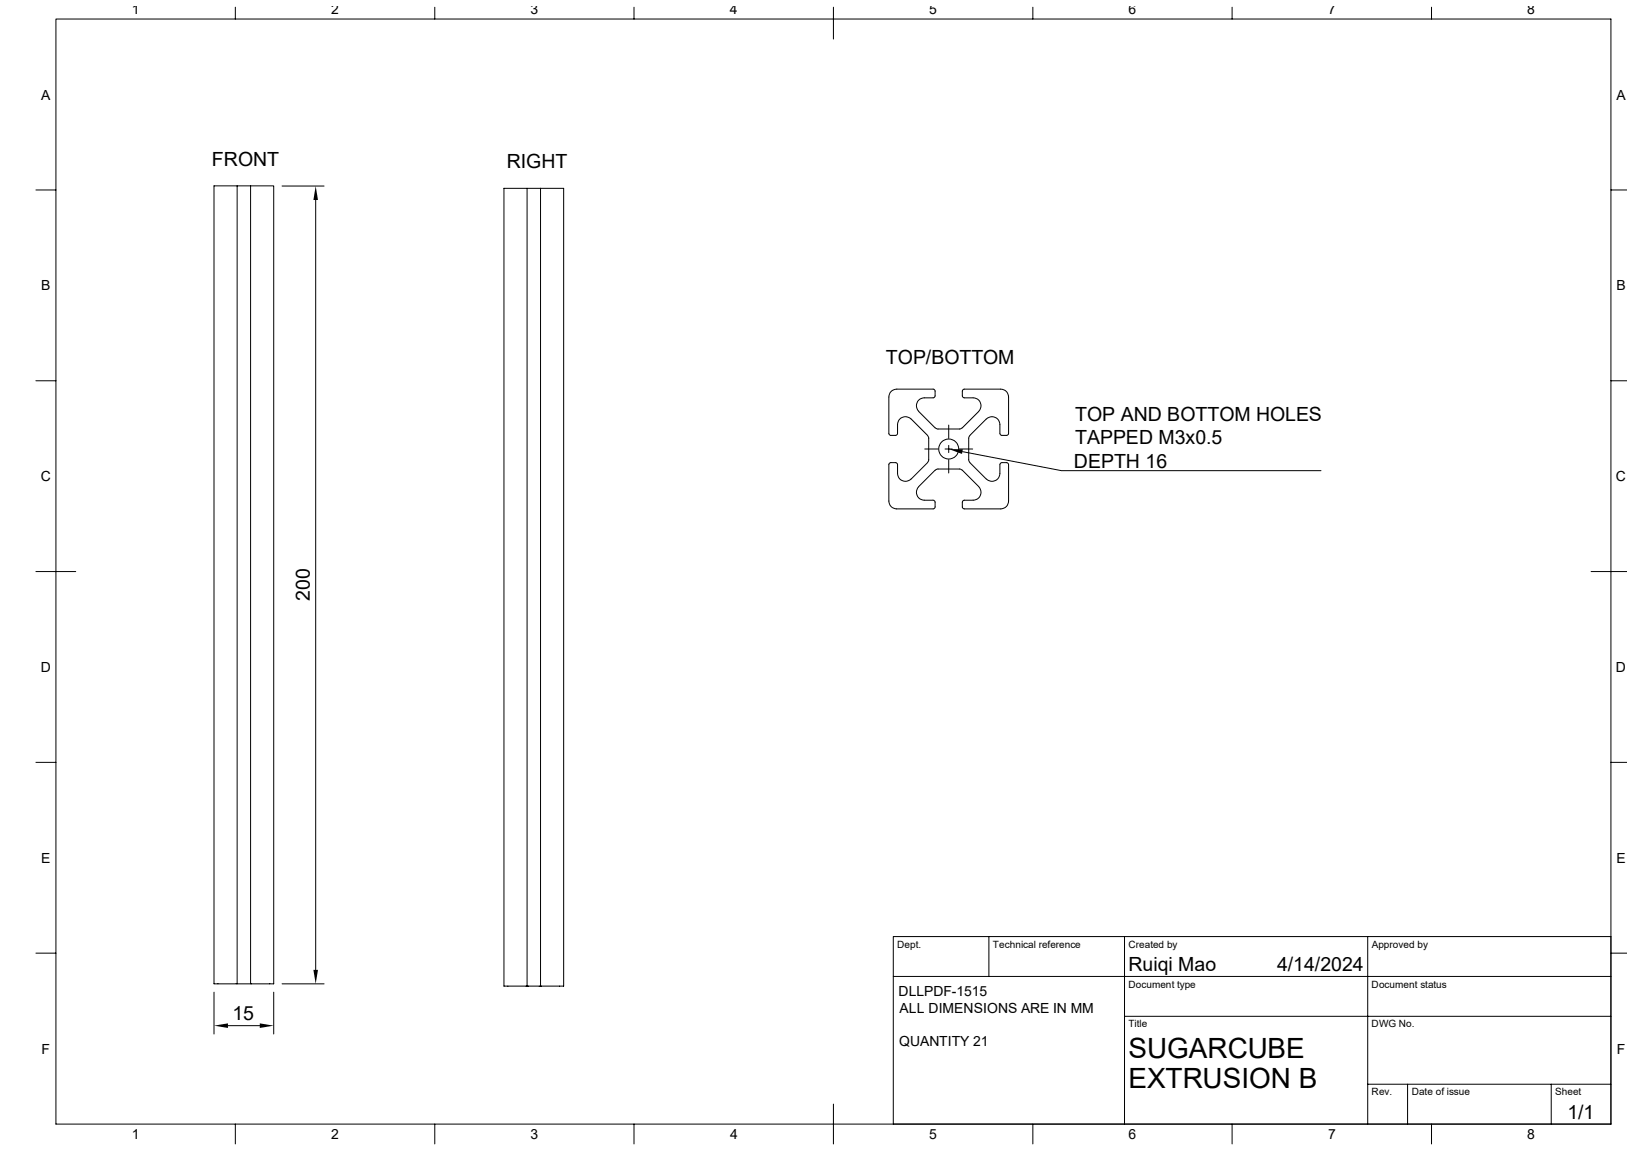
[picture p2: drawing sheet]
<svg xmlns="http://www.w3.org/2000/svg" width="420mm" height="297mm" viewBox="0 0 420 297" stroke-linecap="round" stroke-linejoin="round" font-family="sans-serif">
<g fill="none" stroke="#000" stroke-width=".26">
<path d="M14.4 4.9h401.4v285.2h-401.4zM60.7 1.9v3M112.2 1.9v3M163.7 1.9v3M215.1 1.9v8.2M266.6 1.9v3M318.1 1.9v3M369.5 1.9v3M9.3 49h5.1M61.2 48v205.9h3.5v-205.9M72.8 48h10.9M81.5 51.6v198.7"/>
<path d="M136.1 48.6v205.9M139.5 48.6h6v205.9h-6M139.5 48.6h-9.4v205.9h6M139.5 48.6v205.9M415.8 49h4.1M9.3 98.3h5.1M415.8 98.3h4.1M235.2 108.1a2.05 2.05 0 0 0-2.2-.4 2.05 2.05 0 0 0-1.3 1.9l-.1 2.5-.4 .3-1.5-.1-.3-.5v-9.4a2.02 2.02 0 0 1 2.1-2h9.4l.4 .3 .1 1.5-.3 .4-2.5 .1a2.05 2.05 0 0 0-1.9 1.2 2.05 2.05 0 0 0 .5 2.2l4.2 4.3M235.2 108.1l4.2 4.3M238.7 115.9h3.4M239.4 112.4l.3 .5v5.9l-.3 .5M239.4 119.4l-4.2 4.2"/>
<path d="M244 115.9h1.8M244.9 109.7v3.4M244.9 114.9v1.9M244.9 118.6v3.4M247.6 115.9h3.5M248.5 116.5l25.5 5h67M250.4 112.4l-.3 .5v5.9l.3 .5M250.4 119.4l4.2 4.2M254.6 108.1l-4.2 4.3M254.6 108.1a2.05 2.05 0 0 1 2.2-.4 2.05 2.05 0 0 1 1.3 1.9v2.5l.5 .3 1.5-.1 .2-.5v-9.4a2.02 2.02 0 0 0-2-2h-9.4l-.4 .3-.1 1.5 .3 .4 2.5 .1a2.05 2.05 0 0 1 1.9 1.2 2.05 2.05 0 0 1-.5 2.2l-4.2 4.3-.5 .3h-6l-.5-.3M241.4 121.3l-4.2 4.3a2.05 2.05 0 0 0-.5 2.2 2.05 2.05 0 0 0 1.9 1.3h2.5l.3 .5-.1 1.4-.4 .3h-9.4a2.02 2.02 0 0 1-2.1-2v-9.4l.3-.5h1.5l.4 .3 .1 2.5a2.05 2.05 0 0 0 1.3 1.8 2.05 2.05 0 0 0 2.2-.4M241.4 121.3l.5-.3h6l.5 .3 4.2 4.3a2.07 2.07 0 0 1 .5 2.2 2.07 2.07 0 0 1-1.9 1.3h-2.5l-.3 .5 .1 1.4 .4 .3h9.4a2.02 2.02 0 0 0 2-2v-9.4l-.2-.5h-1.5l-.5 .3v2.5a2.05 2.05 0 0 1-1.3 1.8 2.05 2.05 0 0 1-2.2-.4"/>
<path d="M9.3 147.5h10.3M410.7 147.5h9.2M9.3 196.7h5.1M415.8 196.7h4.1M9.3 246h5.1M55.2 256v10.8M61.2 253.9h-6v-205.9h15.5v205.9h-6M70.7 256v10.8M72.8 253.9h10.9M136.1 254.5h3.4M230.6 252h185.2M255.3 241.7v10.3"/>
<path d="M290.3 241.7v48.4M353.1 241.7v48.4M415.8 241.7h-185.2v48.4M415.8 246h4.1M58.8 264.7h8.3M290.3 262.3h125.5M353.1 279.8h62.7M363.3 279.8v10.3M400.4 279.8v10.3M60.7 290.1v5.1M112.2 290.1v5.1M163.7 290.1v5.1"/>
<path d="M215.1 284.9v10.3M266.6 290.1v5.1M318.1 290.1v5.1M369.5 290.1v5.1"/>
<circle cx="244.9" cy="115.9" r="2.58"/>
</g>
<path d="M81.5 48l.6 3.6h-1.2zM244.9 115.9l3.6 .1-.2 1.1zM80.9 250.3h1.2l-.6 3.6zM55.2 264.7l3.6-.6v1.2zM67.1 264.1l3.6 .6-3.6 .6z" fill="#000"/>
<g font-size="7.2">
<text x="291.3" y="273.1">SUGARCUBE</text>
<text x="291.3" y="280.8">EXTRUSION B</text>
</g>
<g font-size="5">
<text x="54.7" y="42.9">FRONT</text>
<text x="130.8" y="43.5">RIGHT</text>
<text x="228.7" y="93.9">TOP/BOTTOM</text>
<text x="277.5" y="108.7">TOP AND BOTTOM HOLES</text>
<text x="277.5" y="114.7">TAPPED M3x0.5</text>
<text x="277.2" y="120.7">DEPTH 16</text>
<text x="80" y="155.1" transform="rotate(-90 80 155.1)">200</text>
<text x="291.3" y="250.4">Ruiqi Mao</text>
<text x="329.6" y="250.4">4/14/2024</text>
<text x="60" y="263.2">15</text>
<text x="404.6" y="288.7">1/1</text>
</g>
<g font-size="3.6">
<text x="34" y="3.6">1</text>
<text x="85.5" y="3.6">2</text>
<text x="136.9" y="3.6">3</text>
<text x="188.4" y="3.6">4</text>
<text x="239.9" y="3.6">5</text>
<text x="291.3" y="3.6">6</text>
<text x="342.8" y="3.6">7</text>
<text x="394.3" y="3.6">8</text>
<text x="10.7" y="25.7">A</text>
<text x="417.2" y="25.7">A</text>
<text x="10.7" y="74.9">B</text>
<text x="417.2" y="74.9">B</text>
<text x="10.5" y="124.2">C</text>
<text x="417.1" y="124.2">C</text>
<text x="10.5" y="173.4">D</text>
<text x="417.1" y="173.4">D</text>
<text x="10.7" y="222.6">E</text>
<text x="417.2" y="222.6">E</text>
<text x="231.9" y="256.9">DLLPDF-1515</text>
<text x="232.2" y="261.3">ALL DIMENSIONS ARE IN MM</text>
<text x="232.1" y="269.9">QUANTITY 21</text>
<text x="10.8" y="271.9">F</text>
<text x="417.3" y="271.9">F</text>
<text x="34" y="293.9">1</text>
<text x="85.5" y="293.9">2</text>
<text x="136.9" y="293.9">3</text>
<text x="188.4" y="293.9">4</text>
<text x="239.9" y="293.9">5</text>
<text x="291.3" y="293.9">6</text>
<text x="342.8" y="293.9">7</text>
<text x="394.3" y="293.9">8</text>
</g>
<g font-size="2.6">
<text x="231.6" y="244.6">Dept.</text>
<text x="256.3" y="244.6">Technical reference</text>
<text x="291.3" y="244.6">Created by</text>
<text x="354.1" y="244.6">Approved by</text>
<text x="291.3" y="254.8">Document type</text>
<text x="354.1" y="254.8">Document status</text>
<text x="291.3" y="265.1">Title</text>
<text x="354.1" y="265.1">DWG No.</text>
<text x="354.1" y="282.7">Rev.</text>
<text x="364.4" y="282.7">Date of issue</text>
<text x="401.4" y="282.7">Sheet</text>
</g>
</svg>
